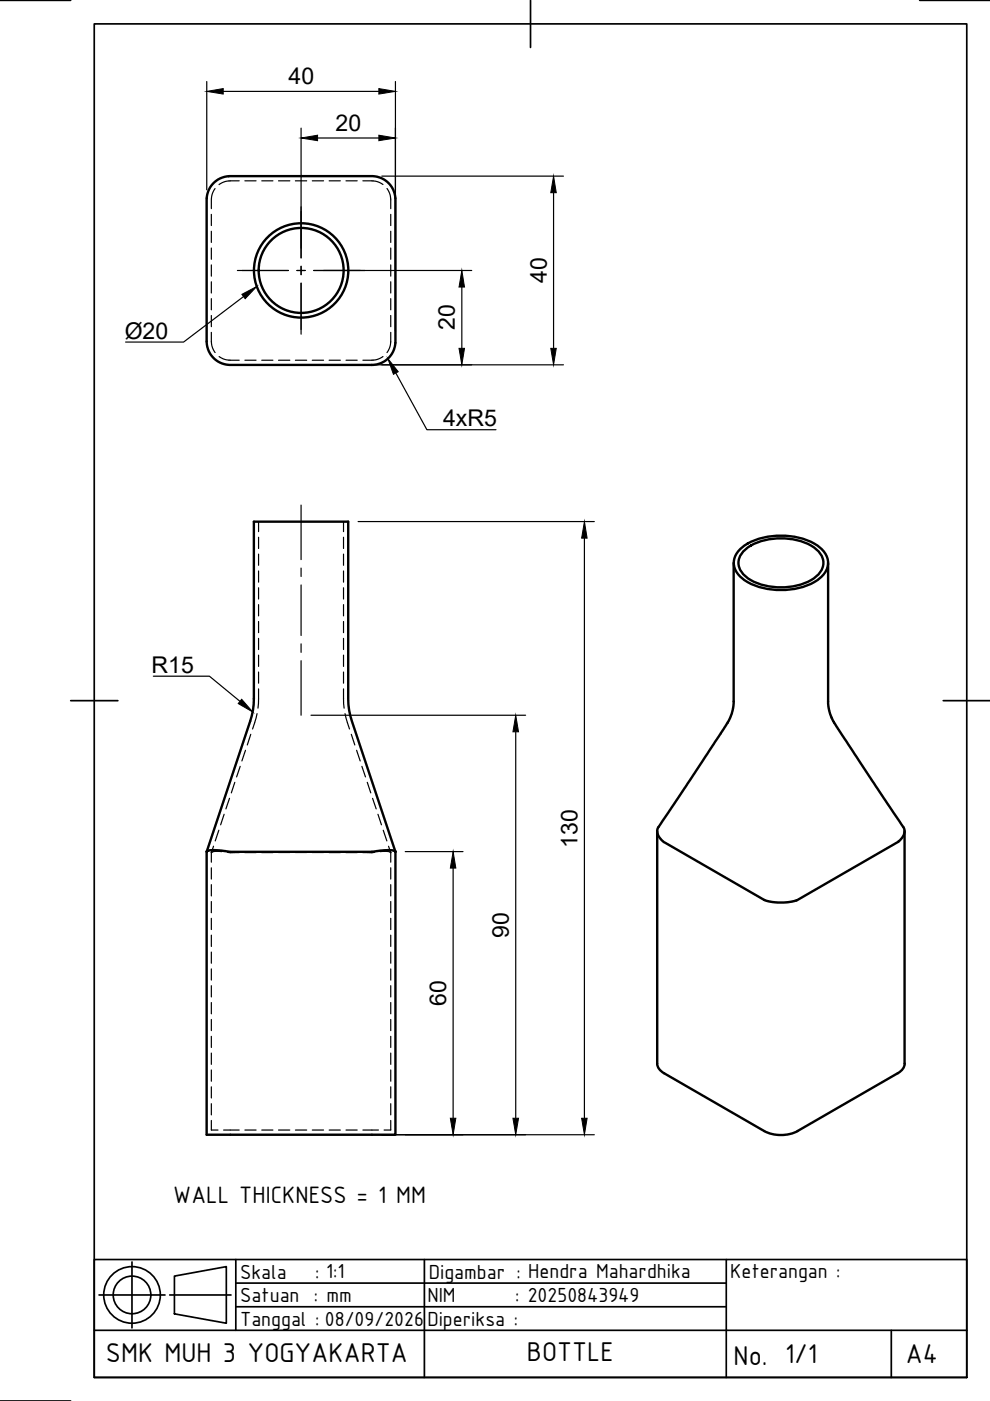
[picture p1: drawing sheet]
<svg xmlns="http://www.w3.org/2000/svg" width="210mm" height="297mm" viewBox="0 0 210 297" stroke-linecap="round" stroke-linejoin="round" font-family="sans-serif">
<!-- layer: Hidden -->
<g fill="none" stroke="#000" stroke-width=".25">
<path d="M45.6 40l-.4 .7-.3 .9-.1 2.6M50.7 38.3l-2.6 .1-.9 .3-.8 .4M51.9 38.3h2.4M55.5 38.3h2.4M59.1 38.3h2.3M62.6 38.3h2.4M66.2 38.3h2.4M69.8 38.3h2.4M73.4 38.3h2.3M76.9 38.3l2.6 .1 1 .3 .7 .4M82 40l.5 .7 .3 .9v2.6M44.8 45.5v2.3"/>
<path d="M44.8 49v2.4M44.8 52.6v2.4M44.8 56.2v2.4M44.8 59.7v2.4M82.8 59.7v2.4M82.8 56.2v2.4M82.8 52.6v2.4M82.8 49v2.4M82.8 45.5v2.3M44.8 70.5l.1 2.6 .3 .9 .4 .7M44.8 63.3v2.4M44.8 66.9v2.4"/>
<path d="M46.5 75.6l.7 .4 .9 .3 2.6 .1M51.9 76.4h2.4M55.5 76.4h2.4M59.1 76.4h2.3M62.6 76.4h2.4M66.2 76.4h2.4M69.8 76.4h2.4M73.4 76.4h2.3M81.2 75.6l-.7 .4-1 .3-2.6 .1M82.8 70.5v2.6l-.3 .9-.5 .7M82.8 66.9v2.4M82.8 63.3v2.4"/>
<path d="M54.8 110.6v2.1M54.8 113.9v2.4M54.8 117.5v2.4M72.8 110.6v2.1M72.8 113.9v2.4M72.8 117.5v2.4M54.8 121.1v2.3M54.8 124.6v2.4M54.8 128.2v2.4M54.8 131.8v2.3M54.8 135.3v2.4M54.8 138.9v2.4"/>
<path d="M72.8 121.1v2.3M72.8 124.6v2.4M72.8 128.2v2.4M72.8 131.8v2.3M72.8 135.3v2.4M72.8 138.9v2.4M52 159.1l-.7 2.2M53.2 155.7l-.8 2.3M54.5 151.3l-.9 3.3M54.8 146.1l-.1 4M54.8 142.5v2.4M72.8 146.1l.2 4"/>
<path d="M72.8 142.5v2.4M73.2 151.3l.9 3.3M74.5 155.7l.7 2.3M75.6 159.1l.8 2.2M45.3 179.4l-.5 1.4M46.4 176l-.8 2.3M47.5 172.6l-.7 2.3M48.7 169.3l-.8 2.2M49.8 165.9l-.8 2.2M50.9 162.5l-.7 2.2M76.7 162.5l.8 2.2M77.9 165.9l.7 2.2"/>
<path d="M79 169.3l.8 2.2M80.1 172.6l.8 2.3M81.3 176l.7 2.3M82.4 179.4l.4 1.3M44.8 180.8v2M44.8 184v2.4M44.8 187.6v2.4M44.8 191.1v2.4M44.8 194.7v2.4M44.8 198.3v2.4M47.1 180.6l-1.6-.1-.7 .3M48.2 180.7l2.5 .1"/>
<path d="M51.9 180.8h2.4M55.5 180.8h2.4M59.1 180.7h2.3M62.6 180.7h2.4M66.2 180.7h2.4M69.8 180.8h2.4M73.4 180.8h2.3M79.4 180.7l-2.5 .1M80.6 180.6l1.6-.1 .6 .2M82.8 180.7h.1M82.8 180.8v2M82.8 184v2.4"/>
<path d="M82.8 187.6v2.4M82.8 191.1v2.4M82.8 194.7v2.4M82.8 198.3v2.4M44.8 201.9v2.3M44.8 205.4v2.4M44.8 209v2.4M44.8 212.6v2.4M44.8 216.1v2.4M44.8 219.7v2.4M82.8 201.9v2.3M82.8 205.4v2.4"/>
<path d="M82.8 209v2.4M82.8 212.6v2.4M82.8 216.1v2.4M82.8 219.7v2.4M44.8 237.6v2h1.4M44.8 223.3v2.4M44.8 226.9v2.3M44.8 230.4v2.4M44.8 234v2.4M47.4 239.6h3.3M51.9 239.6h2.4M55.5 239.6h2.4"/>
<path d="M59.1 239.6h2.3M62.6 239.6h2.4M66.2 239.6h2.4M69.8 239.6h2.4M73.4 239.6h2.3M76.9 239.6h3.3M82.8 237.6v2h-1.4M82.8 223.3v2.4M82.8 226.9v2.3M82.8 230.4v2.4M82.8 234v2.4"/>
</g>
<!-- layer: Visible -->
<g fill="none" stroke="#000" stroke-width=".51">
<path d="M45.3 38.8l1.4-1 1.9-.5h30.5l1.9 .5 1.4 1 1 1.4 .4 1.9v30.5l-.4 1.9-1 1.4-1.4 1-1.9 .5h-30.5l-1.9-.5-1.4-1-1-1.4-.5-1.9v-30.5l.5-1.9zM155.6 119.3v29.9l-.4 2-1 2.2-14.7 22.1-.2 .9 .5 1.2 .9 .9 21.4 12.3 1.1 .4 1.6 .2 2.3-.1 2-.5 21.3-12.3 .9-.9 .5-1.1-.2-1-14.2-21.4-1-1.7-.5-1.2-.3-2v-29.9M156.8 116.6a12.9 12.9 0 0 1 10.1-3 10.7 10.7 0 0 1 8.1 3.8 3.9 3.9 0 0 1-1.4 5.4 15 15 0 0 1-16.1 0 3.9 3.9 0 0 1-.7-6.2zM157.6 116.9a12.3 12.3 0 0 1 10.3-2.6 9.2 9.2 0 0 1 6.1 3.3 3.5 3.5 0 0 1-1.2 4.8 13.5 13.5 0 0 1-14.5 0 3.5 3.5 0 0 1-.7-5.5zM139.3 176.2v49.3M191.8 176.2v49.3M43.8 180.6l9.2-27.7a14.4 14.4 0 0 0 .8-4.7v-37.6h20v37.6a14.4 14.4 0 0 0 .8 4.7l9.2 27.7M43.8 180.5l1.2-.3 3.7 .4h30.2l3.1-.4 1.2 .1 .6 .2v60.1h-40zM139.3 225.5a2.42 2.42 0 0 0 1.5 2l21.2 12.3a7.8 7.8 0 0 0 7.1 0M191.8 225.5a2.42 2.42 0 0 1-1.5 2l-21.2 12.3"/>
<circle cx="63.9" cy="57.3" r="10"/>
<circle cx="63.9" cy="57.3" r="9"/>
</g>
<!-- layer: BORDER -->
<path d="M0 .1h15M20 5.1h185v286.9h-185zM112.5 .1v10M195 .1h15M15 148.6h10M200 148.6h10M0 297h15" fill="none" stroke="#000" stroke-width=".36"/>
<!-- layer: TITLEBLOCK -->
<g fill="none" stroke="#000" stroke-width=".36">
<path d="M20 267h185v25h-185zM21 274.6h14M28 267.6v13.9M36 274.6h13M37 270.6l11-2.1v12.1l-11-2zM50 267v15.1M50 272h104M50 277.1h104M90 267v25M154 267v25M20 282.1h185M189 282.1v9.9"/>
<circle cx="28" cy="274.5" r="6"/>
<circle cx="28" cy="274.5" r="4"/>
</g>
<!-- layer: Smart Centers -->
<path d="M50.3 57.3h10.9M62.9 57.3h1.8M63.8 43.8v10.9M63.8 56.5v1.7M66.5 57.3h10.8M63.8 60v10.9M63.8 107.1v11.5M63.8 120.4v1.8M63.8 124v10.7M63.8 136.5v1.8M63.8 140.1v11.5" fill="none" stroke="#000" stroke-width=".25"/>
<!-- layer: FD_Dimensions -->
<g fill="none" stroke="#000" stroke-width=".25">
<path d="M43.8 17.3v22.9M47.3 19.4h33M83.8 17.3v53M63.8 27.2v25.4M67.3 29.3h13M80.9 37.3h38.6M68.6 57.3h31.4M117.4 40.9v33M50.9 77.4h68.6M97.9 60.9v13M75.9 110.6h50.1M123.9 114.1v123"/>
<path d="M65.9 151.6h45.5M109.3 155.2v81.9M85.9 180.6h12.3M96.1 184.1v53M80.9 240.6h45.1"/>
</g>
<g fill="#000" stroke="#000" stroke-width=".21">
<path d="M43.8 19.4l3.5-.6v1.1zM80.3 18.8l3.5 .6-3.5 .5zM63.8 29.3l3.5-.6v1.1zM80.3 28.7l3.5 .6-3.5 .5zM117.4 37.3l.5 3.6h-1.1zM97.3 73.9h1.2l-.6 3.5zM97.9 57.3l.6 3.6h-1.2zM116.8 73.9h1.1l-.5 3.5zM123.9 110.6l.6 3.5h-1.2zM109.3 151.6l.6 3.6h-1.1zM96.1 180.6l.5 3.5h-1.1zM95.5 237.1h1.1l-.5 3.5z"/>
<path d="M108.8 237.1h1.1l-.6 3.5zM123.3 237.1h1.2l-.6 3.5z"/>
</g>
<!-- layer: Leaders -->
<path d="M51.3 62.4l3.1-1.6-2.4 2.5zM82.2 76l2.2 2.8-1 .6zM51.2 148.3l2.4 2.6-3.1-1.7z" fill="#000" stroke="#000" stroke-width=".21"/>
<path d="M51.6 62.9l-12.7 9.6h-12.3M83.9 79.1l6.6 12h14.7M32.5 143.4h11.9l6.5 5.3" fill="none" stroke="#000" stroke-width=".25"/>
<g font-size="6.2">
<text x="22.5" y="288.7">SMK MUH 3 YOGYAKARTA</text>
<text x="111.7" y="288.6">BOTTLE</text>
<text x="155.6" y="289.3">No. 1/1</text>
<text x="192.1" y="289">A4</text>
</g>
<text font-size="5.4" x="36.7" y="255">WALL THICKNESS = 1 MM</text>
<g font-size="4.9">
<text x="61.2" y="17.9">40</text>
<text x="71.2" y="27.8">20</text>
<text x="115.9" y="60" transform="rotate(-90 115.9 60)">40</text>
<text x="26.4" y="71.8">Ø20</text>
<text x="96.5" y="70" transform="rotate(-90 96.5 70)">20</text>
<text x="93.9" y="90.4">4xR5</text>
<text x="32.1" y="142.7">R15</text>
<text x="122.4" y="179.8" transform="rotate(-90 122.4 179.8)">130</text>
<text x="107.9" y="198.8" transform="rotate(-90 107.9 198.8)">90</text>
<text x="94.6" y="213.3" transform="rotate(-90 94.6 213.3)">60</text>
</g>
<g font-size="4.7">
<text x="50.9" y="271.1">Skala</text>
<text x="66.8" y="271.1">: 1:1</text>
<text x="90.9" y="271.1">Digambar : Hendra Mahardhika</text>
<text x="154.8" y="271">Keterangan :</text>
<text x="50.9" y="276.1">Satuan : mm</text>
<text x="50.9" y="281.1">Tanggal : 08/09/2026</text>
<text x="90.6" y="281.1">Diperiksa :</text>
<text x="90.6" y="276.1">NIM</text>
<text x="109.2" y="276.1">: 20250843949</text>
</g>
</svg>
